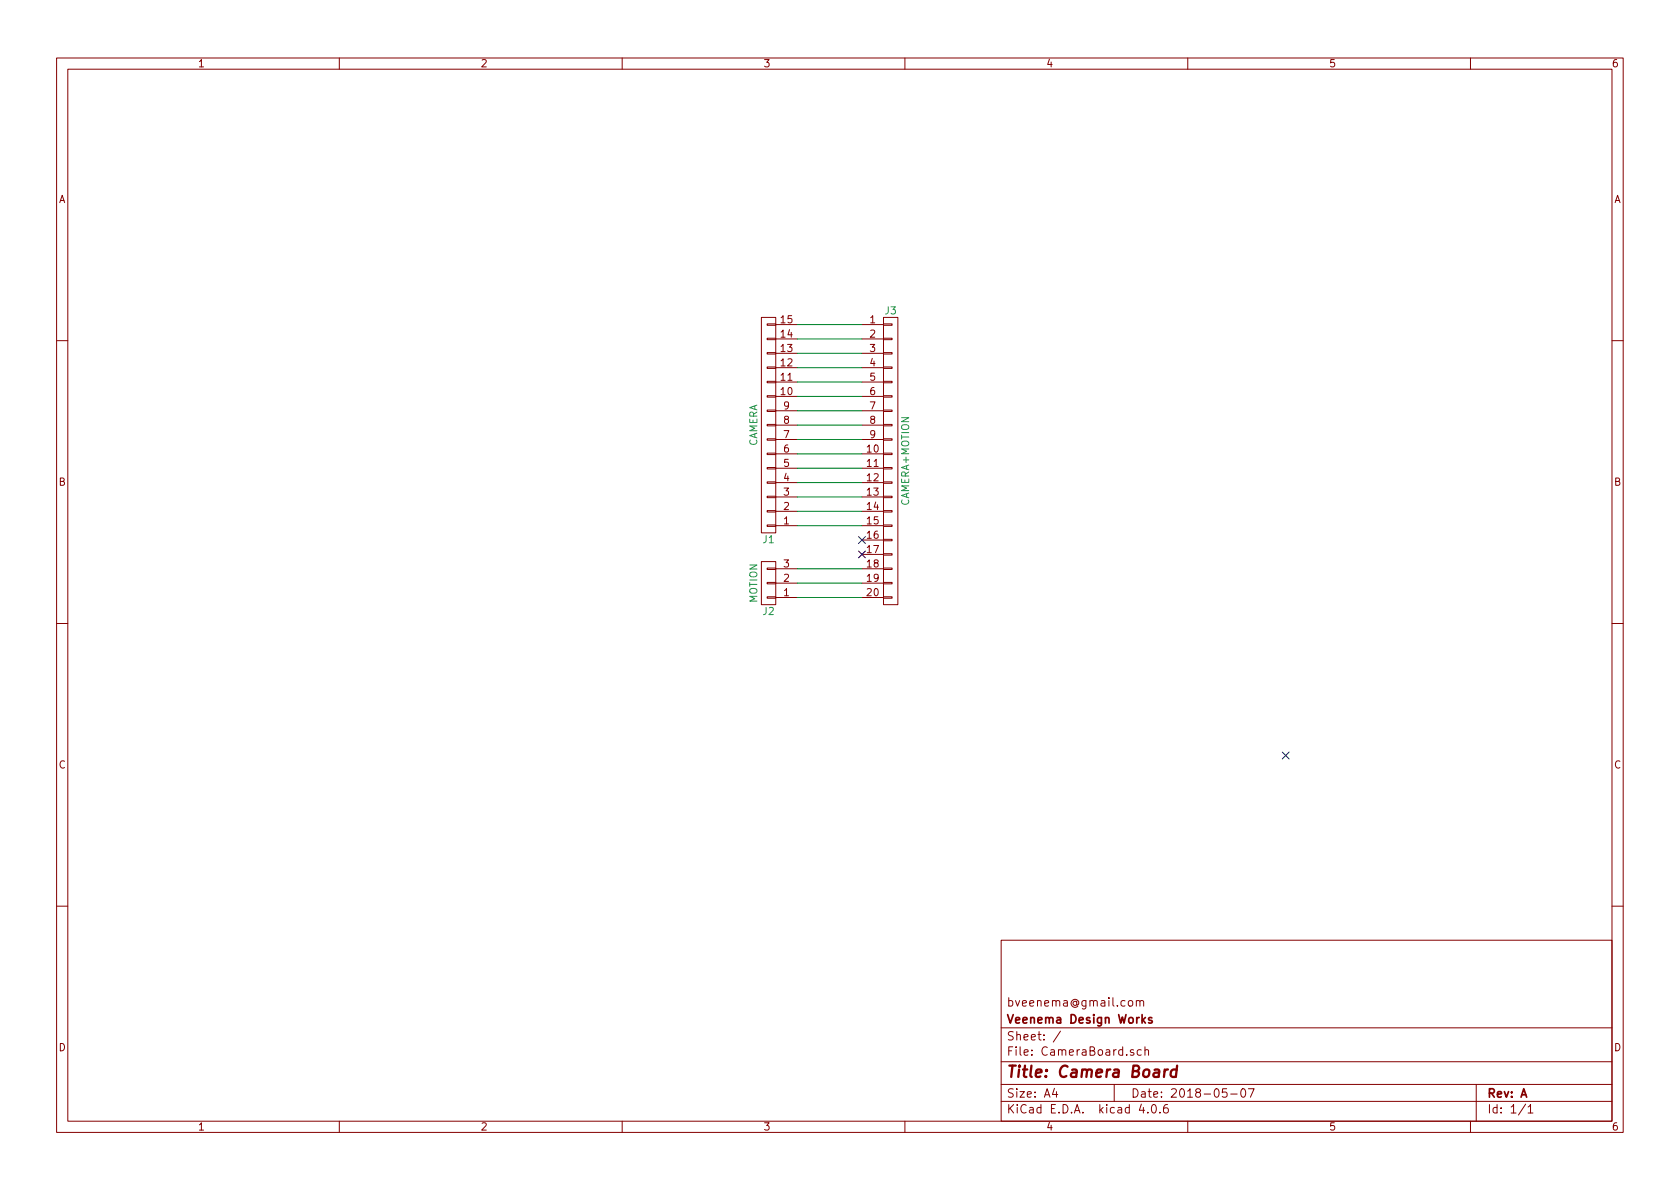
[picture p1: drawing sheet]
<svg xmlns="http://www.w3.org/2000/svg" width="297mm" height="210mm" viewBox="0 0 297 210" stroke-linecap="round" stroke-linejoin="round" font-family="sans-serif">
<g fill="none" stroke="#840000" stroke-width=".18">
<path d="M10 10.3h277v189.9h-277zM12 12.2h273v186.1h-273zM60 10.3v1.9M110 10.3v1.9M160 10.3v1.9M210 10.3v1.9M260 10.3v1.9M134.6 56.1h2.6v38.1h-2.6zM135.6 57.3h1.6v.2h-1.6zM135.6 59.8h1.6v.3h-1.6zM137.2 59.9h3.8M137.2 57.4h3.8"/>
<path d="M152.4 59.9h3.8M152.4 57.4h3.8M156.2 56.1h2.5v50.8h-2.5zM156.2 59.8h1.5v.3h-1.5zM156.2 57.3h1.5v.2h-1.5zM10 60.2h2M135.6 62.4h1.6v.2h-1.6zM135.6 64.9h1.6v.2h-1.6zM135.6 67.4h1.6v.3h-1.6zM135.6 70h1.6v.2h-1.6zM135.6 72.5h1.6v.3h-1.6zM135.6 75.1h1.6v.2h-1.6z"/>
<path d="M135.6 77.6h1.6v.2h-1.6zM137.2 77.7h3.8M137.2 75.2h3.8M137.2 72.6h3.8M137.2 70.1h3.8M137.2 67.6h3.8M137.2 65h3.8M137.2 62.5h3.8M152.4 77.7h3.8M152.4 75.2h3.8M152.4 72.6h3.8M152.4 70.1h3.8"/>
<path d="M152.4 67.6h3.8M152.4 65h3.8M152.4 62.5h3.8M156.2 77.6h1.5v.2h-1.5zM156.2 75.1h1.5v.2h-1.5zM156.2 72.5h1.5v.3h-1.5zM156.2 70h1.5v.2h-1.5zM156.2 67.4h1.5v.3h-1.5zM156.2 64.9h1.5v.2h-1.5zM156.2 62.4h1.5v.2h-1.5zM285 60.2h2M134.6 99.3h2.6v7.6h-2.6z"/>
<path d="M135.6 80.1h1.6v.3h-1.6zM135.6 82.7h1.6v.2h-1.6zM135.6 85.2h1.6v.3h-1.6zM135.6 87.8h1.6v.2h-1.6zM135.6 90.3h1.6v.2h-1.6zM135.6 92.8h1.6v.3h-1.6zM137.2 93h3.8M137.2 90.4h3.8M137.2 87.9h3.8M137.2 85.3h3.8M137.2 82.8h3.8M137.2 80.3h3.8"/>
<path d="M152.4 93h3.8M152.4 90.4h3.8M152.4 87.9h3.8M152.4 85.3h3.8M152.4 82.8h3.8M152.4 80.3h3.8M152.4 95.5h3.8M152.4 98h3.8M156.2 97.9h1.5v.3h-1.5zM156.2 95.4h1.5v.2h-1.5zM156.2 92.8h1.5v.3h-1.5zM156.2 90.3h1.5v.2h-1.5z"/>
<path d="M156.2 87.8h1.5v.2h-1.5zM156.2 85.2h1.5v.3h-1.5zM156.2 82.7h1.5v.2h-1.5zM156.2 80.1h1.5v.3h-1.5zM10 110.3h2M135.6 100.5h1.6v.2h-1.6zM135.6 103h1.6v.2h-1.6zM135.6 105.5h1.6v.3h-1.6zM137.2 105.7h3.8M137.2 103.1h3.8M137.2 100.6h3.8M152.4 105.7h3.8"/>
<path d="M152.4 103.1h3.8M152.4 100.6h3.8M156.2 105.5h1.5v.3h-1.5zM156.2 103h1.5v.2h-1.5zM156.2 100.5h1.5v.2h-1.5zM285 110.3h2M10 160.2h2M177 166.3h108v32h-108zM199.6 177.1l.2-.2 .4 .2 .1 .5-.1 .2-.4 .1-.2-.1zM200.9 177.1l.2-.2 .4 .1v.9M200.9 176.9v1M201.5 177.1a.36 .36 0 0 1 .4-.2 .36 .36 0 0 1 .3 .2v.8"/>
<path d="M285 160.2h2M60 198.3v1.9M110 198.3v1.9M160 198.3v1.9M177 194.8h108M177 191.8h108M177 187.8h108M177 181.8h108M186.4 192.5l-.3 1h.9M186.8 193v1M187.5 182.3l-1.3 2M197 191.8v3"/>
<path d="M200.4 185.7a.37 .37 0 0 0-.6 .1l.1 .2 .5 .2 .1 .1-.2 .3-.5-.1M201.8 185.7l-.5-.1-.2 .3v.6l.2 .1 .5-.1M201.8 195.2l-.4 1.1h1M202.4 185.7l.2-.1 .4 .1 .1 .9M202.4 185.1v1.5M202.9 196.7v.1M203.8 195.4l.1-.1a.81 .81 0 0 1 .6 .6 .81 .81 0 0 1-.3 .8l-.1 .1a.8 .8 0 0 1-.6-.6 .8 .8 0 0 1 .3-.8zM205.1 196.7v.1M206.4 195.3a.59 .59 0 0 0-.7 .7l.1 .7 .2 .1 .5-.1 .1-.5-.2-.2-.4-.1-.3 .3M210 198.3v1.9M216.9 192.5h-.7l-.1 .7 .2-.1 .5 .1 .2 .2-.1 .5-.2 .1-.6-.1M217.6 193.5h1.1"/>
<path d="M219.5 192.7l.2-.2a.81 .81 0 0 1 .6 .6 .81 .81 0 0 1-.3 .8l-.1 .1a.79 .79 0 0 1-.4-1.3zM220.7 192.5h1l-.6 1.5M260 198.3v1.9M261 191.8v6.5M269.7 195.2l-1.2 2M270.2 195.8l.4-.5v1.5M270.2 196.8h.8"/>
</g>
<path d="M205.9 189.1l-.1 1.3M206.5 189.1a.54 .54 0 0 0-.6 .4M208.1 189.2a.7 .7 0 0 0-1.1 .3v.8l.3 .1 .6-.1M208.1 188.4l-.2 2" fill="none" stroke="#840000" stroke-width=".41"/>
<path d="M202.5 179.9l-.6 .6M202.1 180.4l.4 .5M203.7 180a.37 .37 0 0 0-.6 .1v.3l.6 .1v.1l-.2 .3-.4-.1" fill="none" stroke="#840000" stroke-width=".3"/>
<g fill="none" stroke="#008400" stroke-width=".18">
<path d="M141 57.4h11.4M141 59.9h11.4M141 62.5h11.4M141 65h11.4M141 67.6h11.4M141 70.1h11.4M141 72.6h11.4M141 75.2h11.4M141 77.7h11.4M141 80.3h11.4M141 82.8h11.4M141 85.3h11.4"/>
<path d="M141 87.9h11.4M141 90.4h11.4M141 93h11.4M141 100.6h11.4M141 103.1h11.4M141 105.7h11.4"/>
</g>
<path d="M151.8 97.4l1.2 1.2M151.8 94.9l1.2 1.2M153 97.4l-1.2 1.2M153 94.9l-1.2 1.2M226.7 133l1.2 1.2M227.9 133l-1.2 1.2" fill="none" stroke="#000084" stroke-width=".18"/>
<text font-size="2.8" fill="#840000" x="178" y="190.5">Title: Camera Board</text>
<g font-size="2.1" fill="#840000">
<text x="178" y="178">bveenema@gmail.com</text>
<text x="178" y="184">Sheet: /</text>
<text x="178" y="181">Veenema Design Works</text>
<text x="178" y="186.7">File: CameraBoard.sch</text>
<text x="178" y="196.9">KiCad E.D.A. kicad 4.0.6</text>
<text x="178" y="194.1">Size: A4</text>
<text x="200" y="194.1">Date: 2018-05-07</text>
<text x="263" y="194.1">Rev: A</text>
<text x="263" y="196.9">Id: 1/1</text>
</g>
<g font-size="1.8" fill="#840000">
<text x="35" y="11.9">1</text>
<text x="85" y="11.9">2</text>
<text x="135" y="11.9">3</text>
<text x="185" y="11.9">4</text>
<text x="235" y="11.9">5</text>
<text x="285" y="11.9">6</text>
<text x="10.4" y="35.9">A</text>
<text x="285.4" y="35.9">A</text>
<text x="138.1" y="59.7">14</text>
<text x="138.1" y="57.1">15</text>
<text x="153.8" y="57.1">1</text>
<text x="153.8" y="59.7">2</text>
<text x="138.1" y="64.8">12</text>
<text x="138.1" y="62.2">13</text>
<text x="153.8" y="62.2">3</text>
<text x="153.8" y="64.8">4</text>
<text x="138.1" y="69.8">10</text>
<text x="138.1" y="67.3">11</text>
<text x="153.8" y="67.3">5</text>
<text x="153.8" y="69.8">6</text>
<text x="138.6" y="77.5">7</text>
<text x="138.6" y="74.9">8</text>
<text x="138.6" y="72.4">9</text>
<text x="153.8" y="72.4">7</text>
<text x="153.8" y="74.9">8</text>
<text x="153.8" y="77.5">9</text>
<text x="138.6" y="82.5">5</text>
<text x="138.6" y="80">6</text>
<text x="153.3" y="80">10</text>
<text x="153.3" y="82.5">11</text>
<text x="10.4" y="85.9">B</text>
<text x="138.6" y="87.6">3</text>
<text x="138.6" y="85.1">4</text>
<text x="153.3" y="85.1">12</text>
<text x="153.3" y="87.6">13</text>
<text x="285.4" y="85.9">B</text>
<text x="138.6" y="92.7">1</text>
<text x="138.6" y="90.2">2</text>
<text x="153.3" y="90.2">14</text>
<text x="153.3" y="92.7">15</text>
<text x="153.3" y="95.2">16</text>
<text x="138.6" y="100.3">3</text>
<text x="153.3" y="97.8">17</text>
<text x="153.3" y="100.3">18</text>
<text x="138.6" y="105.4">1</text>
<text x="138.6" y="102.9">2</text>
<text x="153.3" y="105.4">20</text>
<text x="153.3" y="102.9">19</text>
<text x="10.4" y="135.9">C</text>
<text x="285.4" y="135.9">C</text>
<text x="10.4" y="185.9">D</text>
<text x="285.4" y="185.9">D</text>
<text x="35" y="199.9">1</text>
<text x="85" y="199.9">2</text>
<text x="135" y="199.9">3</text>
<text x="185" y="199.9">4</text>
<text x="235" y="199.9">5</text>
<text x="285" y="199.9">6</text>
</g>
<g font-size="1.8" fill="#008484">
<text x="156.5" y="55.6">J3</text>
<text x="133.9" y="79.1" transform="rotate(-90 133.9 79.1)">CAMERA</text>
<text x="160.7" y="89.4" transform="rotate(-90 160.7 89.4)">CAMERA+MOTION</text>
<text x="134.9" y="96">J1</text>
<text x="133.9" y="106.6" transform="rotate(-90 133.9 106.6)">MOTION</text>
<text x="134.9" y="108.7">J2</text>
</g>
</svg>
